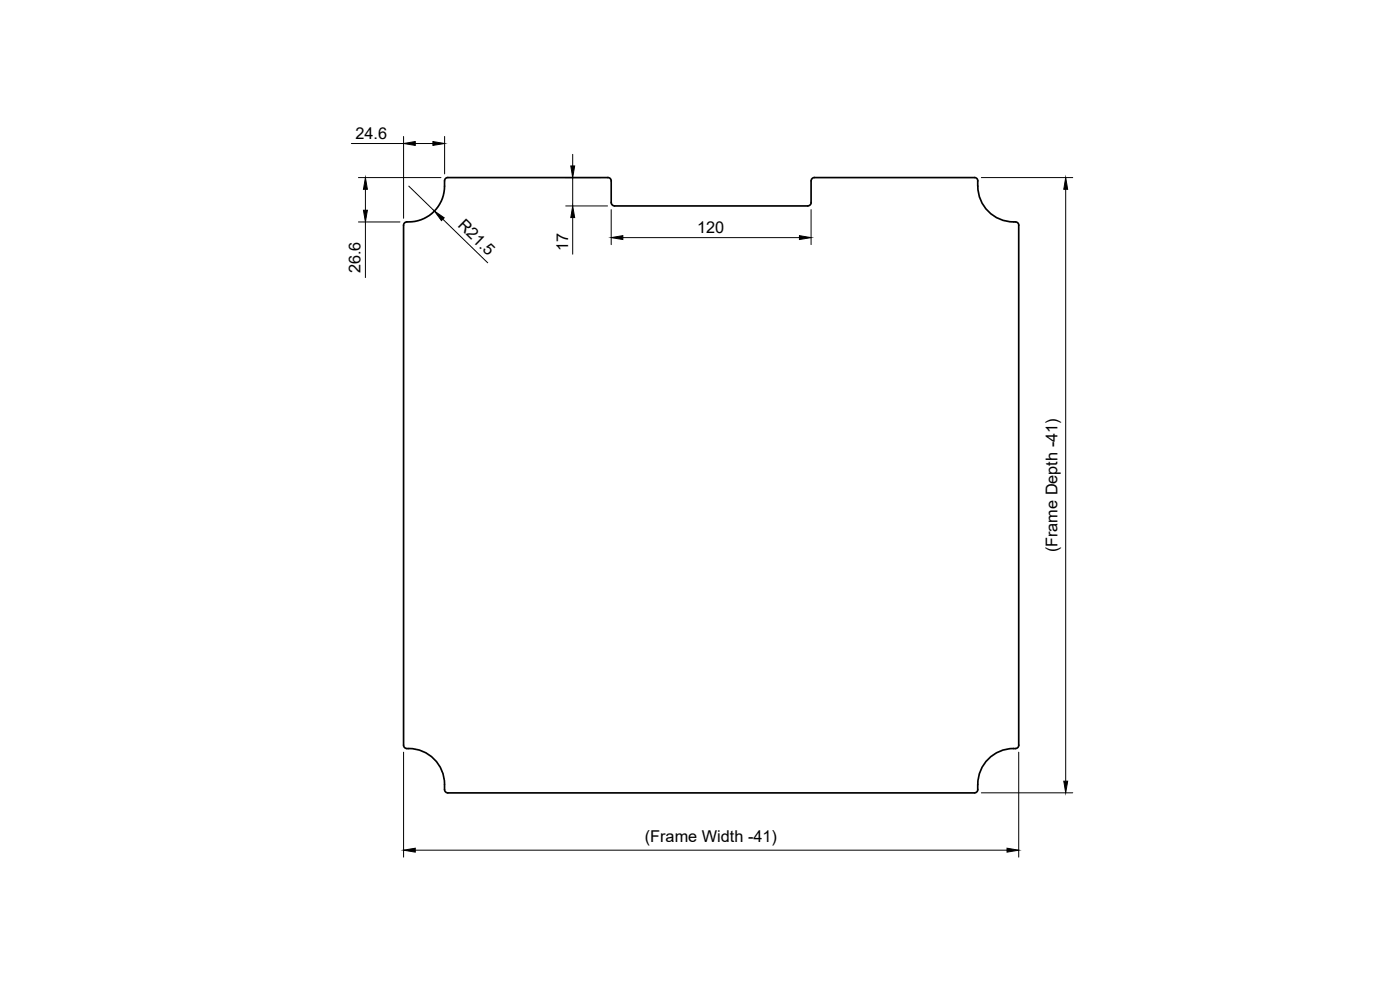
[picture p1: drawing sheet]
<svg xmlns="http://www.w3.org/2000/svg" width="420mm" height="297mm" viewBox="0 0 420 297" stroke-linecap="round" stroke-linejoin="round" font-family="sans-serif">
<!-- layer: Visible -->
<path d="M134.4 53.3h48a1.01 1.01 0 0 1 1 1v6.5a1.01 1.01 0 0 0 1 1M134.4 53.3a1.01 1.01 0 0 0-1 1 11 11 0 0 1-11.7 12.4l-.5 .5-.1 .4v156a1.01 1.01 0 0 0 1 1M243.4 54.3v6.5M243.4 54.3a.97 .97 0 0 1 1-1h48a.97 .97 0 0 1 1 1 11.1 11.1 0 0 0 11.7 12.4l.6 .5v.4l.1 156a1.01 1.01 0 0 1-1.1 1M184.4 61.8h58M243.4 60.8a1.01 1.01 0 0 1-1 1M122.1 224.6h.6M122.7 224.6a10.9 10.9 0 0 1 10.7 12.3M133.4 236.9a1.01 1.01 0 0 0 1 1M293.5 236.9a1.01 1.01 0 0 1-1.1 1h-158M304.2 224.6h.5M304.2 224.6a10.9 10.9 0 0 0-10.8 12.3" fill="none" stroke="#000" stroke-width=".51"/>
<!-- layer: Dimensions -->
<g fill="none" stroke="#000" stroke-width=".3">
<path d="M105.5 43.1h15.6M107.6 53.3h24.7M109.7 56.8v6.3M121.1 40.9v24.6M122.7 55.8l7.7 7.5M124.6 43.1h5.3M133.4 40.9v11.3M169.8 53.3h10.5M171.9 46.3v3.5M171.9 53.3v8.5M294.5 53.3h27.4M319.8 56.8v177.6"/>
<path d="M107.6 66.6h12.4M109.7 66.6v16.7M132.9 65.8l13.5 13.1M169.8 61.8h12.5M171.9 65.3v11M183.4 62.9v10.5M186.9 71.3h53M243.4 62.9v10.5M121.1 225.7v31.5M294.5 237.9h27.4M305.7 225.7v31.5M124.6 255.1h177.6"/>
</g>
<g fill="#000" stroke="#000" stroke-width=".3">
<path d="M109.7 53.3l.6 3.5h-1.2zM121.1 43.1l3.5-.6v1.1zM129.9 42.5l3.5 .6-3.5 .5zM171.3 49.8h1.2l-.6 3.5zM319.8 53.3l.6 3.5h-1.1zM109.1 63.1h1.2l-.6 3.5zM130.4 63.3l2.9 2-.8 .9zM171.9 61.8l.6 3.5h-1.2zM183.4 71.3l3.5-.6v1.2zM239.9 70.7l3.5 .6-3.5 .6zM319.3 234.4h1.1l-.6 3.5zM121.1 255.1l3.5-.6v1.2z"/>
<path d="M302.2 254.5l3.5 .6-3.5 .6z"/>
</g>
<g font-size="4.9">
<text x="106.7" y="41.6">24.6</text>
<text x="137.2" y="67.9" transform="rotate(44 137.2 67.9)">R21.5</text>
<text x="209.2" y="69.8">120</text>
<text x="170.5" y="75.4" transform="rotate(-90 170.5 75.4)">17</text>
<text x="108.2" y="82" transform="rotate(-90 108.2 82)">26.6</text>
<text x="317.4" y="165.8" transform="rotate(-90 317.4 165.8)">(Frame Depth -41)</text>
<text x="193.5" y="252.7">(Frame Width -41)</text>
</g>
</svg>
